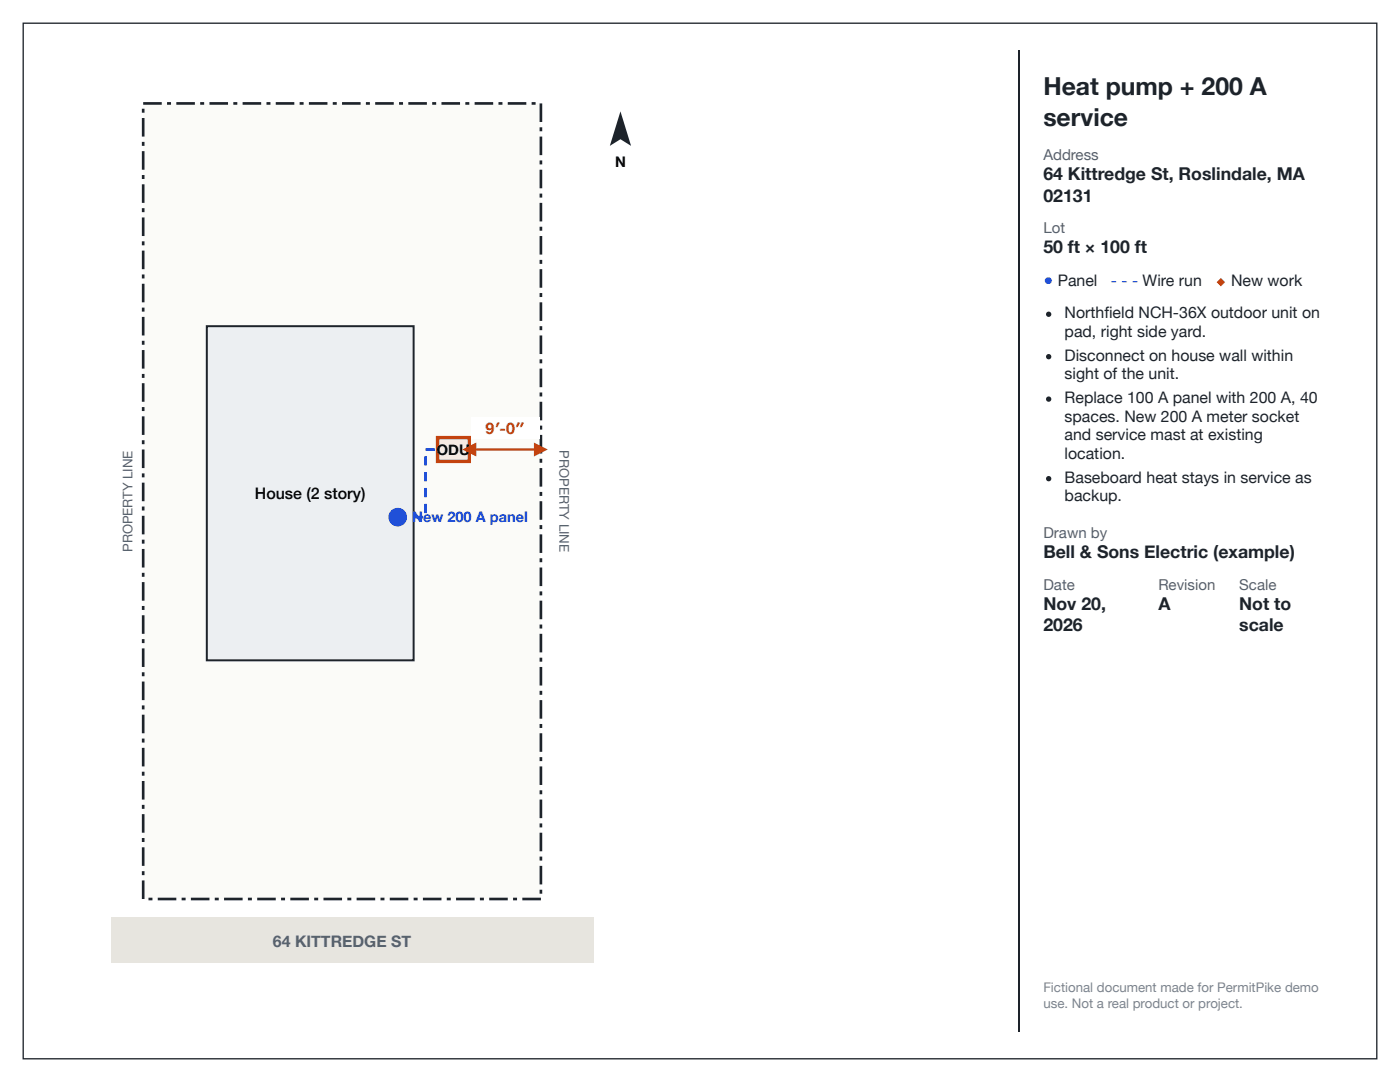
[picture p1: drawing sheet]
<svg xmlns="http://www.w3.org/2000/svg" width="279mm" height="216mm" viewBox="0 0 279 216" stroke-linecap="round" stroke-linejoin="round" font-family="sans-serif">
<path d="M1.3 1.3h276.8v213.3h-276.8z" fill="none" stroke="#fff" stroke-width="2.6" stroke-linecap="butt"/>
<path d="M4.6 4.6h270.2v206.7h-270.2z" fill="none" stroke="#1d232a" stroke-width=".26"/>
<path d="M28.6 20.6h79.3v158.8h-79.3z" fill="#fbfbf8"/>
<path d="M33.3 20.4h.8v.5h-.8zM35.2 20.4h3.7v.5h-3.7zM40 20.4h.7v.5h-.7zM41.8 20.4h3.7v.5h-3.7zM46.6 20.4h.8v.5h-.8zM48.4 20.4h3.7v.5h-3.7zM53.2 20.4h.8v.5h-.8zM55 20.4h3.7v.5h-3.7zM59.8 20.4h.8v.5h-.8zM61.6 20.4h3.8v.5h-3.8zM66.4 20.4h.8v.5h-.8zM68.3 20.4h3.7v.5h-3.7zM73 20.4h.8v.5h-.8zM74.9 20.4h3.7v.5h-3.7zM79.6 20.4h.8v.5h-.8zM81.5 20.4h3.7v.5h-3.7zM86.3 20.4h.7v.5h-.7zM88.1 20.4h3.7v.5h-3.7zM92.9 20.4h.8v.5h-.8zM94.7 20.4h3.7v.5h-3.7zM99.5 20.4h.8v.5h-.8zM101.3 20.4h3.7v.5h-3.7zM106.1 20.4h.8v.5h-.8zM107.7 20.6h.5v3.7h-.5zM107.7 25.4h.5v.8h-.5zM107.7 27.3h.5v3.7h-.5zM107.7 32h.5v.8h-.5zM107.7 33.9h.5v3.7h-.5zM107.7 38.6h.5v.8h-.5zM107.7 40.5h.5v3.7h-.5zM107.7 45.2h.5v.8h-.5zM107.7 47.1h.5v3.7h-.5zM107.7 51.9h.5v.8h-.5zM107.7 53.7h.5v3.7h-.5zM107.7 58.5h.5v.8h-.5zM107.7 60.3h.5v3.7h-.5zM107.7 65.1h.5v.8h-.5zM107.7 66.9h.5v3.7h-.5zM107.7 71.7h.5v.8h-.5zM107.7 73.6h.5v3.7h-.5zM107.7 78.3h.5v.8h-.5zM107.7 80.2h.5v3.7h-.5zM107.7 84.9h.5v.8h-.5zM107.7 86.8h.5v3.7h-.5zM107.7 91.5h.5v.8h-.5zM107.7 93.4h.5v3.7h-.5zM107.7 98.2h.5v.8h-.5zM107.7 100h.5v3.7h-.5zM107.7 104.8h.5v.8h-.5zM107.7 106.6h.5v3.7h-.5zM107.7 111.4h.5v.8h-.5zM107.7 113.2h.5v3.7h-.5zM107.7 118h.5v.8h-.5zM107.7 119.9h.5v3.7h-.5zM107.7 124.6h.5v.8h-.5zM107.7 126.5h.5v3.7h-.5zM107.7 131.2h.5v.8h-.5zM107.7 133.1h.5v3.7h-.5zM107.7 137.8h.5v.8h-.5zM107.7 139.7h.5v3.7h-.5zM107.7 144.5h.5v.8h-.5zM107.7 146.3h.5v3.7h-.5zM107.7 151.1h.5v.8h-.5zM107.7 152.9h.5v3.7h-.5zM107.7 157.7h.5v.8h-.5zM107.7 159.5h.5v3.7h-.5zM107.7 164.3h.5v.8h-.5zM107.7 166.2h.5v3.7h-.5zM107.7 170.9h.5v.8h-.5zM107.7 172.8h.5v3.7h-.5zM107.7 177.5h.5v.8h-.5zM104.2 179.1h3.7v.6h-3.7zM102.4 179.1h.8v.6h-.8zM97.6 179.1h3.7v.6h-3.7zM95.8 179.1h.8v.6h-.8zM91 179.1h3.7v.6h-3.7zM89.2 179.1h.8v.6h-.8zM84.4 179.1h3.7v.6h-3.7zM82.5 179.1h.8v.6h-.8zM77.8 179.1h3.7v.6h-3.7zM75.9 179.1h.8v.6h-.8zM71.2 179.1h3.7v.6h-3.7zM69.3 179.1h.8v.6h-.8zM64.6 179.1h3.7v.6h-3.7zM62.7 179.1h.8v.6h-.8zM57.9 179.1h3.7v.6h-3.7zM56.1 179.1h.8v.6h-.8zM51.3 179.1h3.7v.6h-3.7zM49.5 179.1h.8v.6h-.8zM44.7 179.1h3.7v.6h-3.7zM42.9 179.1h.8v.6h-.8zM38.1 179.1h3.7v.6h-3.7zM36.2 179.1h.8v.6h-.8zM31.5 179.1h3.7v.6h-3.7zM29.6 179.1h.8v.6h-.8zM28.3 175.7h.5v3.7h-.5zM28.3 173.8h.5v.8h-.5zM28.3 169.1h.5v3.7h-.5zM28.3 167.2h.5v.8h-.5zM28.3 162.5h.5v3.7h-.5zM28.3 160.6h.5v.8h-.5zM28.3 155.8h.5v3.7h-.5zM28.3 154h.5v.8h-.5zM28.3 149.2h.5v3.7h-.5zM28.3 147.4h.5v.8h-.5zM28.3 142.6h.5v3.7h-.5zM28.3 140.8h.5v.8h-.5zM28.3 136h.5v3.7h-.5zM28.3 134.1h.5v.8h-.5zM28.3 129.4h.5v3.7h-.5zM28.3 127.5h.5v.8h-.5zM28.3 122.8h.5v3.7h-.5zM28.3 120.9h.5v.8h-.5zM28.3 116.2h.5v3.7h-.5zM28.3 114.3h.5v.8h-.5zM28.3 109.5h.5v3.7h-.5zM28.3 107.7h.5v.8h-.5zM28.3 102.9h.5v3.7h-.5zM28.3 101.1h.5v.8h-.5zM28.3 96.3h.5v3.7h-.5zM28.3 94.5h.5v.8h-.5zM28.3 89.7h.5v3.7h-.5zM28.3 87.8h.5v.8h-.5zM28.3 83.1h.5v3.7h-.5zM28.3 81.2h.5v.8h-.5zM28.3 76.5h.5v3.7h-.5zM28.3 74.6h.5v.8h-.5zM28.3 69.8h.5v3.8h-.5zM28.3 68h.5v.8h-.5zM28.3 63.2h.5v3.7h-.5zM28.3 61.4h.5v.8h-.5zM28.3 56.6h.5v3.7h-.5zM28.3 54.8h.5v.8h-.5zM28.3 50h.5v3.7h-.5zM28.3 48.2h.5v.7h-.5zM28.3 43.4h.5v3.7h-.5zM28.3 41.5h.5v.8h-.5zM28.3 36.8h.5v3.7h-.5zM28.3 34.9h.5v.8h-.5zM28.3 30.2h.5v3.7h-.5zM28.3 28.3h.5v.8h-.5zM28.3 23.5h.5v3.8h-.5zM28.3 21.7h.5v.8h-.5zM28.6 20.4h3.7v.5h-3.7z" fill="#1d232a"/>
<path d="M22.2 183.1h96.3v9h-96.3z" fill="#e7e5df"/>
<path d="M41.3 65.1h41.2v66.7h-41.2z" fill="#eceff2"/>
<path d="M41.3 65.1h41.2v66.7h-41.2z" fill="none" stroke="#1d232a" stroke-width=".4"/>
<path d="M79.4 102.9h1.8v.6h-1.8zM82.5 102.9h1.9v.6h-1.9zM84.7 100.5h.5v1.9h-.5zM84.7 97.4h.5v1.8h-.5zM84.7 94.2h.5v1.8h-.5zM84.7 91h.5v1.9h-.5zM84.9 89.4h1.9v.6h-1.9z" fill="#1d4ed8"/>
<path d="M87.3 87.3h6.4v4.8h-6.4z" fill="#fde7d9"/>
<path d="M87.3 87.3h6.4v4.8h-6.4z" fill="none" stroke="#c2410c" stroke-width=".66" stroke-linecap="butt"/>
<circle cx="79.4" cy="103.2" r="1.85" fill="#1d4ed8"/>
<path d="M93.7 89.7h14.2" fill="none" stroke="#c2410c" stroke-width=".4"/>
<g fill="#c2410c">
<path d="M92.3 89.7l2.8-1.4v2.8z"/>
<path d="M106.6 88.3l2.7 1.4-2.7 1.4z"/>
</g>
<path d="M93.9 83.3h13.8v4.3h-13.8z" fill="#fff"/>
<path d="M123.8 22.2l2.1 6.9-2.1-1.3-2.1 1.3z" fill="#1d232a"/>
<path d="M203.3 10.1v195.7" fill="none" stroke="#1d232a" stroke-width=".26"/>
<g fill="#1d232a">
<circle cx="209.3" cy="62.7" r=".53"/>
<circle cx="209.3" cy="71.2" r=".53"/>
<circle cx="209.3" cy="79.6" r=".53"/>
<circle cx="209.3" cy="95.5" r=".53"/>
</g>
<g font-size="4.9" fill="#1d232a">
<text x="208.2" y="19">Heat pump + 200 A</text>
<text x="208.2" y="25.1">service</text>
</g>
<g font-size="3.5" fill="#1d232a">
<text x="208.2" y="36">64 Kittredge St, Roslindale, MA</text>
<text x="208.2" y="40.2">02131</text>
<text x="208.2" y="50.5">50 ft × 100 ft</text>
<text x="208.2" y="111.4">Bell &amp; Sons Electric (example)</text>
<text x="208.2" y="121.7">Nov 20,</text>
<text x="208.2" y="125.9">2026</text>
<text x="231.2" y="121.7">A</text>
<text x="247.3" y="121.7">Not to</text>
<text x="247.3" y="125.9">scale</text>
</g>
<g font-size="3.2" fill="#1d4ed8">
<text x="208.2" y="57.2">● Panel</text>
<text x="221.7" y="57.2">- - - Wire run</text>
</g>
<g font-size="3.2" fill="#c2410c">
<text x="242.5" y="57.2">◆ New work</text>
<text x="96.9" y="86.5">9′-0″</text>
</g>
<g font-size="3.2" fill="#1d232a">
<text x="212.5" y="63.5">Northfi eld NCH-36X outdoor unit on</text>
<text x="212.5" y="67.2">pad, right side yard.</text>
<text x="212.5" y="72">Disconnect on house wall within</text>
<text x="212.5" y="75.7">sight of the unit.</text>
<text x="212.5" y="80.4">Replace 100 A panel with 200 A, 40</text>
<text x="212.5" y="84.1">spaces. New 200 A meter socket</text>
<text x="212.5" y="87.8">and service mast at existing</text>
<text x="212.5" y="91.5">location.</text>
<text x="212.5" y="96.3">Baseboard heat stays in service as</text>
<text x="212.5" y="100">backup.</text>
</g>
<text font-size="3.2" x="50.9" y="99.5">House (2 story)</text>
<text font-size="3.2" fill="#56616d" x="54.5" y="188.9">64 KITTREDGE ST</text>
<g font-size="3" fill="#56616d">
<text x="208.2" y="32">Address</text>
<text x="208.2" y="46.6">Lot</text>
<text x="208.2" y="107.4">Drawn by</text>
<text x="208.2" y="117.7">Date</text>
<text x="231.2" y="117.7">Revision</text>
<text x="247.3" y="117.7">Scale</text>
</g>
<g font-size="2.9">
<text x="122.7" y="33.3">N</text>
<text x="87.2" y="90.8">ODU</text>
</g>
<text font-size="2.9" fill="#1d4ed8" x="82.3" y="104.2">New 200 A panel</text>
<g font-size="2.6" fill="#56616d">
<text x="111.7" y="89.9" transform="rotate(90 111.7 89.9)">PROPERTY LINE</text>
<text x="26.5" y="110.2" transform="rotate(-90 26.5 110.2)">PROPERTY LINE</text>
</g>
<g font-size="2.6" fill="#7a848f">
<text x="208.2" y="197.9">Fictional document made for PermitPike demo</text>
<text x="208.2" y="201.1">use. Not a real product or project.</text>
</g>
</svg>
